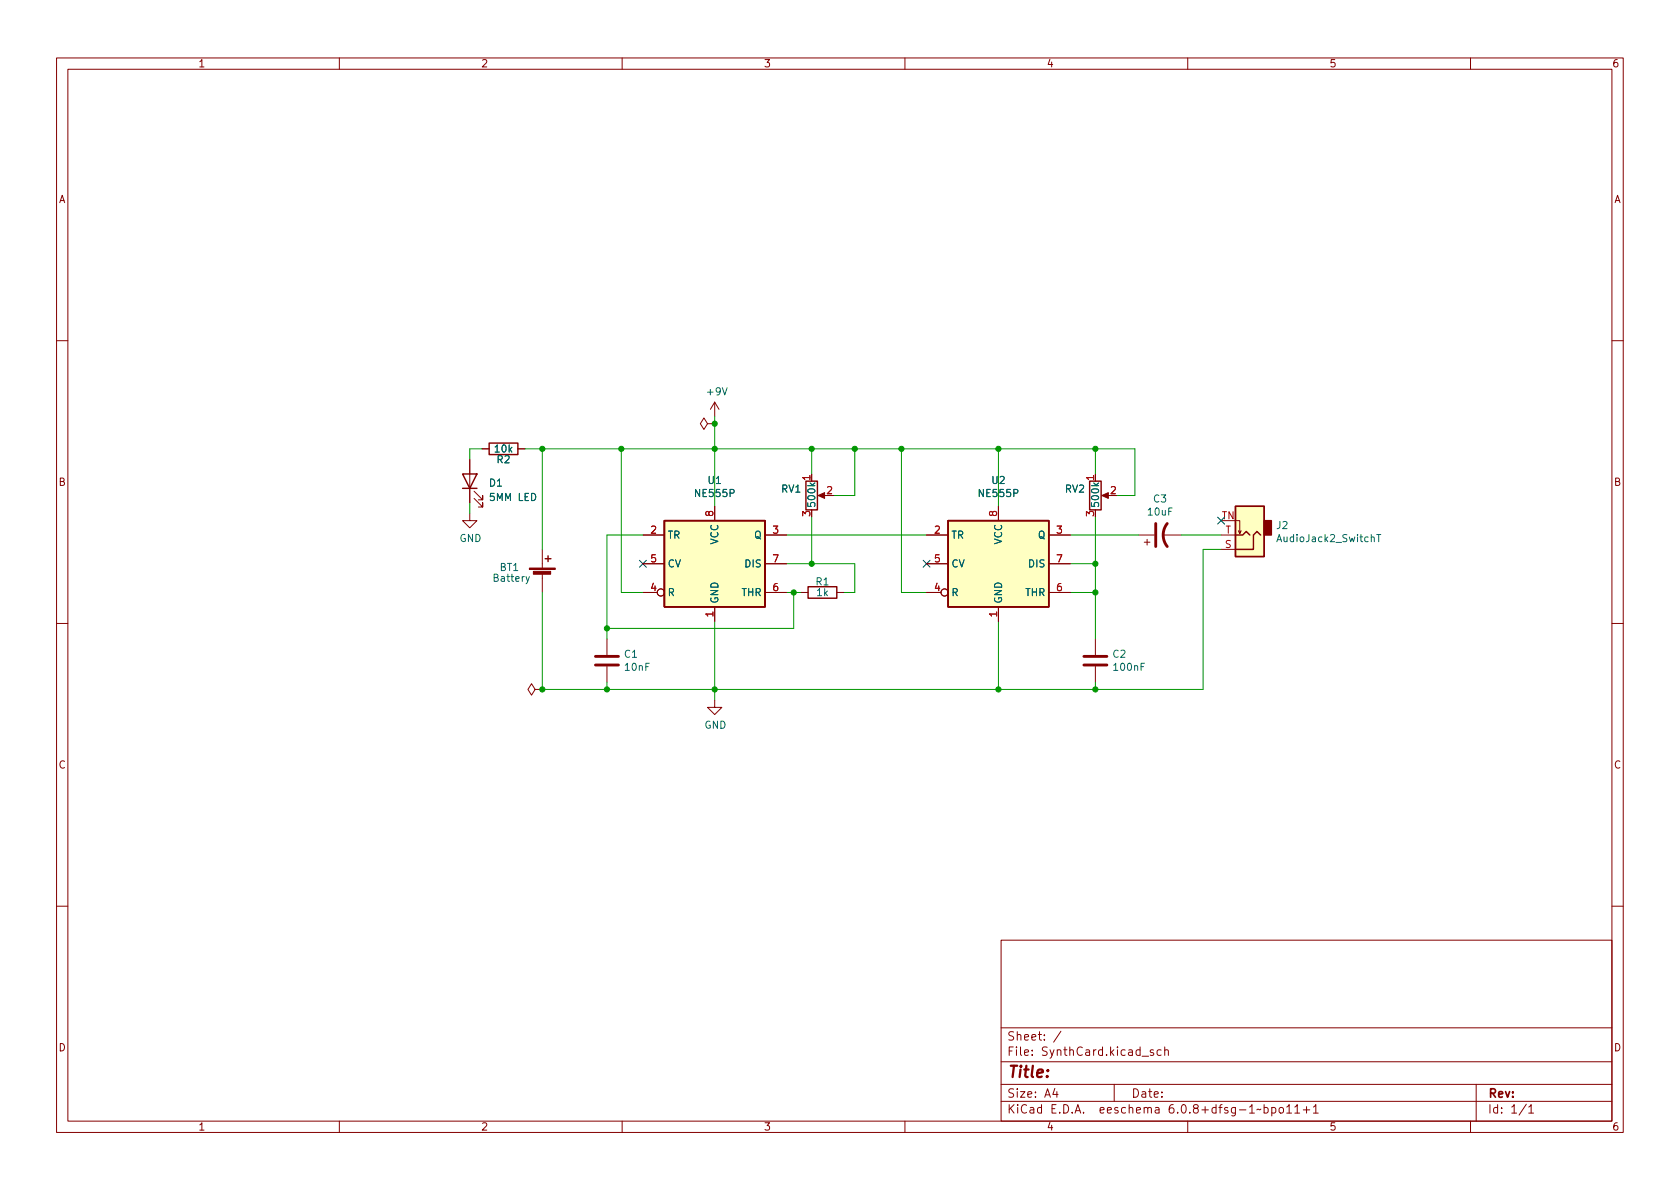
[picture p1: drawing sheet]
(kicad_sch (version 20211123) (generator eeschema)

 (paper "A4")

 (lib_symbols
  (symbol "BusinessCardOscillator-rescue:CP1-Device" (pin_numbers hide) (pin_names (offset 0.254) hide) (in_bom yes) (on_board yes)
   (property "Reference" "C" (id 0) (at 0.635 2.54 0) (effects (font (size 1.27 1.27)) (justify left)))
   (property "Value" "CP1-Device" (id 1) (at 0.635 -2.54 0) (effects (font (size 1.27 1.27)) (justify left)))
   (property "Footprint" "" (id 2) (at 0 0 0) (effects (font (size 1.27 1.27)) hide))
   (property "Datasheet" "" (id 3) (at 0 0 0) (effects (font (size 1.27 1.27)) hide))
   (symbol "CP1-Device_0_1"
    (polyline (pts (xy -2.032 0.762) (xy 2.032 0.762)) (stroke (width 0.508) (type default) (color 0 0 0 0)) (fill (type none)))
    (polyline (pts (xy -1.778 2.286) (xy -0.762 2.286)) (stroke (width 0) (type default) (color 0 0 0 0)) (fill (type none)))
    (polyline (pts (xy -1.27 1.778) (xy -1.27 2.794)) (stroke (width 0) (type default) (color 0 0 0 0)) (fill (type none)))
    (arc (start 2.032 -1.27) (mid 0 -0.5572) (end -2.032 -1.27) (stroke (width 0.508) (type default) (color 0 0 0 0)) (fill (type none))))
   (symbol "CP1-Device_1_1"
    (pin passive line (at 0 3.81 270) (length 2.794) (name "~" (effects (font (size 1.27 1.27)))) (number "1" (effects (font (size 1.27 1.27)))))
    (pin passive line (at 0 -3.81 90) (length 3.302) (name "~" (effects (font (size 1.27 1.27)))) (number "2" (effects (font (size 1.27 1.27)))))))
  (symbol "BusinessCardOscillator-rescue:R_POT-Device" (pin_names (offset 1.016) hide) (in_bom yes) (on_board yes)
   (property "Reference" "RV" (id 0) (at -4.445 0 90) (effects (font (size 1.27 1.27))))
   (property "Value" "R_POT-Device" (id 1) (at -2.54 0 90) (effects (font (size 1.27 1.27))))
   (property "Footprint" "" (id 2) (at 0 0 0) (effects (font (size 1.27 1.27)) hide))
   (property "Datasheet" "" (id 3) (at 0 0 0) (effects (font (size 1.27 1.27)) hide))
   (symbol "R_POT-Device_0_1"
    (polyline (pts (xy 2.54 0) (xy 1.524 0)) (stroke (width 0) (type default) (color 0 0 0 0)) (fill (type none)))
    (polyline (pts (xy 1.143 0) (xy 2.286 0.508) (xy 2.286 -0.508) (xy 1.143 0)) (stroke (width 0) (type default) (color 0 0 0 0)) (fill (type outline)))
    (rectangle (start 1.016 2.54) (end -1.016 -2.54) (stroke (width 0.254) (type default) (color 0 0 0 0)) (fill (type none))))
   (symbol "R_POT-Device_1_1"
    (pin passive line (at 0 3.81 270) (length 1.27) (name "1" (effects (font (size 1.27 1.27)))) (number "1" (effects (font (size 1.27 1.27)))))
    (pin passive line (at 3.81 0 180) (length 1.27) (name "2" (effects (font (size 1.27 1.27)))) (number "2" (effects (font (size 1.27 1.27)))))
    (pin passive line (at 0 -3.81 90) (length 1.27) (name "3" (effects (font (size 1.27 1.27)))) (number "3" (effects (font (size 1.27 1.27)))))))
  (symbol "Connector:AudioJack2_SwitchT" (in_bom yes) (on_board yes)
   (property "Reference" "J" (id 0) (at 0 8.89 0) (effects (font (size 1.27 1.27))))
   (property "Value" "AudioJack2_SwitchT" (id 1) (at 0 6.35 0) (effects (font (size 1.27 1.27))))
   (property "Footprint" "" (id 2) (at 0 0 0) (effects (font (size 1.27 1.27)) hide))
   (property "Datasheet" "~" (id 3) (at 0 0 0) (effects (font (size 1.27 1.27)) hide))
   (symbol "AudioJack2_SwitchT_0_1"
    (rectangle (start -2.54 0) (end -3.81 -2.54) (stroke (width 0.254) (type default) (color 0 0 0 0)) (fill (type outline)))
    (polyline (pts (xy 1.778 -0.254) (xy 2.032 -0.762)) (stroke (width 0) (type default) (color 0 0 0 0)) (fill (type none)))
    (polyline (pts (xy 0 0) (xy 0.635 -0.635) (xy 1.27 0) (xy 2.54 0)) (stroke (width 0.254) (type default) (color 0 0 0 0)) (fill (type none)))
    (polyline (pts (xy 2.54 -2.54) (xy 1.778 -2.54) (xy 1.778 -0.254) (xy 1.524 -0.762)) (stroke (width 0) (type default) (color 0 0 0 0)) (fill (type none)))
    (polyline (pts (xy 2.54 2.54) (xy -0.635 2.54) (xy -0.635 0) (xy -1.27 -0.635) (xy -1.905 0)) (stroke (width 0.254) (type default) (color 0 0 0 0)) (fill (type none)))
    (rectangle (start 2.54 3.81) (end -2.54 -5.08) (stroke (width 0.254) (type default) (color 0 0 0 0)) (fill (type background))))
   (symbol "AudioJack2_SwitchT_1_1"
    (pin passive line (at 5.08 2.54 180) (length 2.54) (name "~" (effects (font (size 1.27 1.27)))) (number "S" (effects (font (size 1.27 1.27)))))
    (pin passive line (at 5.08 0 180) (length 2.54) (name "~" (effects (font (size 1.27 1.27)))) (number "T" (effects (font (size 1.27 1.27)))))
    (pin passive line (at 5.08 -2.54 180) (length 2.54) (name "~" (effects (font (size 1.27 1.27)))) (number "TN" (effects (font (size 1.27 1.27)))))))
  (symbol "Device:Battery_Cell" (pin_numbers hide) (pin_names (offset 0) hide) (in_bom yes) (on_board yes)
   (property "Reference" "BT" (id 0) (at 2.54 2.54 0) (effects (font (size 1.27 1.27)) (justify left)))
   (property "Value" "Battery_Cell" (id 1) (at 2.54 0 0) (effects (font (size 1.27 1.27)) (justify left)))
   (property "Footprint" "" (id 2) (at 0 1.524 90) (effects (font (size 1.27 1.27)) hide))
   (property "Datasheet" "~" (id 3) (at 0 1.524 90) (effects (font (size 1.27 1.27)) hide))
   (symbol "Battery_Cell_0_1"
    (rectangle (start -2.286 1.778) (end 2.286 1.524) (stroke (width 0) (type default) (color 0 0 0 0)) (fill (type outline)))
    (rectangle (start -1.5748 1.1938) (end 1.4732 0.6858) (stroke (width 0) (type default) (color 0 0 0 0)) (fill (type outline)))
    (polyline (pts (xy 0 0.762) (xy 0 0)) (stroke (width 0) (type default) (color 0 0 0 0)) (fill (type none)))
    (polyline (pts (xy 0 1.778) (xy 0 2.54)) (stroke (width 0) (type default) (color 0 0 0 0)) (fill (type none)))
    (polyline (pts (xy 0.508 3.429) (xy 1.524 3.429)) (stroke (width 0.254) (type default) (color 0 0 0 0)) (fill (type none)))
    (polyline (pts (xy 1.016 3.937) (xy 1.016 2.921)) (stroke (width 0.254) (type default) (color 0 0 0 0)) (fill (type none))))
   (symbol "Battery_Cell_1_1"
    (pin passive line (at 0 5.08 270) (length 2.54) (name "+" (effects (font (size 1.27 1.27)))) (number "1" (effects (font (size 1.27 1.27)))))
    (pin passive line (at 0 -2.54 90) (length 2.54) (name "-" (effects (font (size 1.27 1.27)))) (number "2" (effects (font (size 1.27 1.27)))))))
  (symbol "Device:C" (pin_numbers hide) (pin_names (offset 0.254)) (in_bom yes) (on_board yes)
   (property "Reference" "C" (id 0) (at 0.635 2.54 0) (effects (font (size 1.27 1.27)) (justify left)))
   (property "Value" "C" (id 1) (at 0.635 -2.54 0) (effects (font (size 1.27 1.27)) (justify left)))
   (property "Footprint" "" (id 2) (at 0.9652 -3.81 0) (effects (font (size 1.27 1.27)) hide))
   (property "Datasheet" "~" (id 3) (at 0 0 0) (effects (font (size 1.27 1.27)) hide))
   (symbol "C_0_1"
    (polyline (pts (xy -2.032 -0.762) (xy 2.032 -0.762)) (stroke (width 0.508) (type default) (color 0 0 0 0)) (fill (type none)))
    (polyline (pts (xy -2.032 0.762) (xy 2.032 0.762)) (stroke (width 0.508) (type default) (color 0 0 0 0)) (fill (type none))))
   (symbol "C_1_1"
    (pin passive line (at 0 3.81 270) (length 2.794) (name "~" (effects (font (size 1.27 1.27)))) (number "1" (effects (font (size 1.27 1.27)))))
    (pin passive line (at 0 -3.81 90) (length 2.794) (name "~" (effects (font (size 1.27 1.27)))) (number "2" (effects (font (size 1.27 1.27)))))))
  (symbol "Device:LED" (pin_numbers hide) (pin_names (offset 1.016) hide) (in_bom yes) (on_board yes)
   (property "Reference" "D" (id 0) (at 0 2.54 0) (effects (font (size 1.27 1.27))))
   (property "Value" "LED" (id 1) (at 0 -2.54 0) (effects (font (size 1.27 1.27))))
   (property "Footprint" "" (id 2) (at 0 0 0) (effects (font (size 1.27 1.27)) hide))
   (property "Datasheet" "~" (id 3) (at 0 0 0) (effects (font (size 1.27 1.27)) hide))
   (symbol "LED_0_1"
    (polyline (pts (xy -1.27 -1.27) (xy -1.27 1.27)) (stroke (width 0.254) (type default) (color 0 0 0 0)) (fill (type none)))
    (polyline (pts (xy -1.27 0) (xy 1.27 0)) (stroke (width 0) (type default) (color 0 0 0 0)) (fill (type none)))
    (polyline (pts (xy 1.27 -1.27) (xy 1.27 1.27) (xy -1.27 0) (xy 1.27 -1.27)) (stroke (width 0.254) (type default) (color 0 0 0 0)) (fill (type none)))
    (polyline (pts (xy -3.048 -0.762) (xy -4.572 -2.286) (xy -3.81 -2.286) (xy -4.572 -2.286) (xy -4.572 -1.524)) (stroke (width 0) (type default) (color 0 0 0 0)) (fill (type none)))
    (polyline (pts (xy -1.778 -0.762) (xy -3.302 -2.286) (xy -2.54 -2.286) (xy -3.302 -2.286) (xy -3.302 -1.524)) (stroke (width 0) (type default) (color 0 0 0 0)) (fill (type none))))
   (symbol "LED_1_1"
    (pin passive line (at -3.81 0 0) (length 2.54) (name "K" (effects (font (size 1.27 1.27)))) (number "1" (effects (font (size 1.27 1.27)))))
    (pin passive line (at 3.81 0 180) (length 2.54) (name "A" (effects (font (size 1.27 1.27)))) (number "2" (effects (font (size 1.27 1.27)))))))
  (symbol "Device:R" (pin_numbers hide) (pin_names (offset 0)) (in_bom yes) (on_board yes)
   (property "Reference" "R" (id 0) (at 2.032 0 90) (effects (font (size 1.27 1.27))))
   (property "Value" "R" (id 1) (at 0 0 90) (effects (font (size 1.27 1.27))))
   (property "Footprint" "" (id 2) (at -1.778 0 90) (effects (font (size 1.27 1.27)) hide))
   (property "Datasheet" "~" (id 3) (at 0 0 0) (effects (font (size 1.27 1.27)) hide))
   (symbol "R_0_1"
    (rectangle (start -1.016 -2.54) (end 1.016 2.54) (stroke (width 0.254) (type default) (color 0 0 0 0)) (fill (type none))))
   (symbol "R_1_1"
    (pin passive line (at 0 3.81 270) (length 1.27) (name "~" (effects (font (size 1.27 1.27)))) (number "1" (effects (font (size 1.27 1.27)))))
    (pin passive line (at 0 -3.81 90) (length 1.27) (name "~" (effects (font (size 1.27 1.27)))) (number "2" (effects (font (size 1.27 1.27)))))))
  (symbol "Timer:NE555P" (in_bom yes) (on_board yes)
   (property "Reference" "U" (id 0) (at -10.16 8.89 0) (effects (font (size 1.27 1.27)) (justify left)))
   (property "Value" "NE555P" (id 1) (at 2.54 8.89 0) (effects (font (size 1.27 1.27)) (justify left)))
   (property "Footprint" "Package_DIP:DIP-8_W7.62mm" (id 2) (at 16.51 -10.16 0) (effects (font (size 1.27 1.27)) hide))
   (property "Datasheet" "http://www.ti.com/lit/ds/symlink/ne555.pdf" (id 3) (at 21.59 -10.16 0) (effects (font (size 1.27 1.27)) hide))
   (symbol "NE555P_0_0"
    (pin power_in line (at 0 -10.16 90) (length 2.54) (name "GND" (effects (font (size 1.27 1.27)))) (number "1" (effects (font (size 1.27 1.27)))))
    (pin power_in line (at 0 10.16 270) (length 2.54) (name "VCC" (effects (font (size 1.27 1.27)))) (number "8" (effects (font (size 1.27 1.27))))))
   (symbol "NE555P_0_1"
    (rectangle (start -8.89 -7.62) (end 8.89 7.62) (stroke (width 0.254) (type default) (color 0 0 0 0)) (fill (type background)))
    (rectangle (start -8.89 -7.62) (end 8.89 7.62) (stroke (width 0.254) (type default) (color 0 0 0 0)) (fill (type background))))
   (symbol "NE555P_1_1"
    (pin input line (at -12.7 5.08 0) (length 3.81) (name "TR" (effects (font (size 1.27 1.27)))) (number "2" (effects (font (size 1.27 1.27)))))
    (pin output line (at 12.7 5.08 180) (length 3.81) (name "Q" (effects (font (size 1.27 1.27)))) (number "3" (effects (font (size 1.27 1.27)))))
    (pin input inverted (at -12.7 -5.08 0) (length 3.81) (name "R" (effects (font (size 1.27 1.27)))) (number "4" (effects (font (size 1.27 1.27)))))
    (pin input line (at -12.7 0 0) (length 3.81) (name "CV" (effects (font (size 1.27 1.27)))) (number "5" (effects (font (size 1.27 1.27)))))
    (pin input line (at 12.7 -5.08 180) (length 3.81) (name "THR" (effects (font (size 1.27 1.27)))) (number "6" (effects (font (size 1.27 1.27)))))
    (pin input line (at 12.7 0 180) (length 3.81) (name "DIS" (effects (font (size 1.27 1.27)))) (number "7" (effects (font (size 1.27 1.27)))))))
  (symbol "power:+9V" (power) (pin_names (offset 0)) (in_bom yes) (on_board yes)
   (property "Reference" "#PWR" (id 0) (at 0 -3.81 0) (effects (font (size 1.27 1.27)) hide))
   (property "Value" "+9V" (id 1) (at 0 3.556 0) (effects (font (size 1.27 1.27))))
   (property "Footprint" "" (id 2) (at 0 0 0) (effects (font (size 1.27 1.27)) hide))
   (property "Datasheet" "" (id 3) (at 0 0 0) (effects (font (size 1.27 1.27)) hide))
   (symbol "+9V_0_1"
    (polyline (pts (xy -0.762 1.27) (xy 0 2.54)) (stroke (width 0) (type default) (color 0 0 0 0)) (fill (type none)))
    (polyline (pts (xy 0 0) (xy 0 2.54)) (stroke (width 0) (type default) (color 0 0 0 0)) (fill (type none)))
    (polyline (pts (xy 0 2.54) (xy 0.762 1.27)) (stroke (width 0) (type default) (color 0 0 0 0)) (fill (type none))))
   (symbol "+9V_1_1"
    (pin power_in line (at 0 0 90) (length 0) hide (name "+9V" (effects (font (size 1.27 1.27)))) (number "1" (effects (font (size 1.27 1.27)))))))
  (symbol "power:GND" (power) (pin_names (offset 0)) (in_bom yes) (on_board yes)
   (property "Reference" "#PWR" (id 0) (at 0 -6.35 0) (effects (font (size 1.27 1.27)) hide))
   (property "Value" "GND" (id 1) (at 0 -3.81 0) (effects (font (size 1.27 1.27))))
   (property "Footprint" "" (id 2) (at 0 0 0) (effects (font (size 1.27 1.27)) hide))
   (property "Datasheet" "" (id 3) (at 0 0 0) (effects (font (size 1.27 1.27)) hide))
   (symbol "GND_0_1"
    (polyline (pts (xy 0 0) (xy 0 -1.27) (xy 1.27 -1.27) (xy 0 -2.54) (xy -1.27 -1.27) (xy 0 -1.27)) (stroke (width 0) (type default) (color 0 0 0 0)) (fill (type none))))
   (symbol "GND_1_1"
    (pin power_in line (at 0 0 270) (length 0) hide (name "GND" (effects (font (size 1.27 1.27)))) (number "1" (effects (font (size 1.27 1.27)))))))
  (symbol "power:PWR_FLAG" (power) (pin_numbers hide) (pin_names (offset 0) hide) (in_bom yes) (on_board yes)
   (property "Reference" "#FLG" (id 0) (at 0 1.905 0) (effects (font (size 1.27 1.27)) hide))
   (property "Value" "PWR_FLAG" (id 1) (at 0 3.81 0) (effects (font (size 1.27 1.27))))
   (property "Footprint" "" (id 2) (at 0 0 0) (effects (font (size 1.27 1.27)) hide))
   (property "Datasheet" "~" (id 3) (at 0 0 0) (effects (font (size 1.27 1.27)) hide))
   (symbol "PWR_FLAG_0_0"
    (pin power_out line (at 0 0 90) (length 0) (name "pwr" (effects (font (size 1.27 1.27)))) (number "1" (effects (font (size 1.27 1.27))))))
   (symbol "PWR_FLAG_0_1"
    (polyline (pts (xy 0 0) (xy 0 1.27) (xy -1.016 1.905) (xy 0 2.54) (xy 1.016 1.905) (xy 0 1.27)) (stroke (width 0) (type default) (color 0 0 0 0)) (fill (type none))))))

 (junction (at 109.855 79.121) (diameter 0) (color 0 0 0 0))
 (junction (at 151.13 79.121) (diameter 0) (color 0 0 0 0))
 (junction (at 143.51 99.441) (diameter 0) (color 0 0 0 0))
 (junction (at 193.675 99.441) (diameter 0) (color 0 0 0 0))
 (junction (at 126.365 79.121) (diameter 0) (color 0 0 0 0))
 (junction (at 193.675 104.521) (diameter 0) (color 0 0 0 0))
 (junction (at 107.315 110.871) (diameter 0) (color 0 0 0 0))
 (junction (at 193.675 79.121) (diameter 0) (color 0 0 0 0))
 (junction (at 176.53 121.666) (diameter 0) (color 0 0 0 0))
 (junction (at 176.53 79.121) (diameter 0) (color 0 0 0 0))
 (junction (at 107.315 121.666) (diameter 0) (color 0 0 0 0))
 (junction (at 140.335 104.521) (diameter 0) (color 0 0 0 0))
 (junction (at 95.885 121.666) (diameter 0) (color 0 0 0 0))
 (junction (at 193.675 121.666) (diameter 0) (color 0 0 0 0))
 (junction (at 126.365 121.666) (diameter 0) (color 0 0 0 0))
 (junction (at 95.885 79.121) (diameter 0) (color 0 0 0 0))
 (junction (at 159.385 79.121) (diameter 0) (color 0 0 0 0))
 (junction (at 143.51 79.121) (diameter 0) (color 0 0 0 0))
 (junction (at 126.365 74.676) (diameter 0) (color 0 0 0 0))

 (no_connect (at 163.83 99.441))
 (no_connect (at 113.665 99.441))
 (no_connect (at 215.9 91.821))

 (wire (pts (xy 212.725 96.901) (xy 215.9 96.901)) (stroke (width 0) (type default) (color 0 0 0 0)))
 (wire (pts (xy 126.365 121.666) (xy 126.365 123.571)) (stroke (width 0) (type default) (color 0 0 0 0)))
 (wire (pts (xy 212.725 121.666) (xy 212.725 96.901)) (stroke (width 0) (type default) (color 0 0 0 0)))
 (wire (pts (xy 141.605 104.521) (xy 140.335 104.521)) (stroke (width 0) (type default) (color 0 0 0 0)))
 (wire (pts (xy 193.675 121.666) (xy 212.725 121.666)) (stroke (width 0) (type default) (color 0 0 0 0)))
 (wire (pts (xy 113.665 104.521) (xy 109.855 104.521)) (stroke (width 0) (type default) (color 0 0 0 0)))
 (wire (pts (xy 176.53 79.121) (xy 193.675 79.121)) (stroke (width 0) (type default) (color 0 0 0 0)))
 (wire (pts (xy 113.665 94.361) (xy 107.315 94.361)) (stroke (width 0) (type default) (color 0 0 0 0)))
 (wire (pts (xy 215.9 94.361) (xy 208.915 94.361)) (stroke (width 0) (type default) (color 0 0 0 0)))
 (wire (pts (xy 109.855 79.121) (xy 95.885 79.121)) (stroke (width 0) (type default) (color 0 0 0 0)))
 (wire (pts (xy 126.365 73.406) (xy 126.365 74.676)) (stroke (width 0) (type default) (color 0 0 0 0)))
 (wire (pts (xy 107.315 94.361) (xy 107.315 110.871)) (stroke (width 0) (type default) (color 0 0 0 0)))
 (wire (pts (xy 126.365 109.601) (xy 126.365 121.666)) (stroke (width 0) (type default) (color 0 0 0 0)))
 (wire (pts (xy 159.385 104.521) (xy 159.385 79.121)) (stroke (width 0) (type default) (color 0 0 0 0)))
 (wire (pts (xy 176.53 79.121) (xy 176.53 89.281)) (stroke (width 0) (type default) (color 0 0 0 0)))
 (wire (pts (xy 151.13 104.521) (xy 151.13 99.441)) (stroke (width 0) (type default) (color 0 0 0 0)))
 (wire (pts (xy 143.51 99.441) (xy 139.065 99.441)) (stroke (width 0) (type default) (color 0 0 0 0)))
 (wire (pts (xy 193.675 99.441) (xy 193.675 104.521)) (stroke (width 0) (type default) (color 0 0 0 0)))
 (wire (pts (xy 200.66 79.121) (xy 200.66 87.376)) (stroke (width 0) (type default) (color 0 0 0 0)))
 (wire (pts (xy 143.51 79.121) (xy 126.365 79.121)) (stroke (width 0) (type default) (color 0 0 0 0)))
 (wire (pts (xy 193.675 79.121) (xy 200.66 79.121)) (stroke (width 0) (type default) (color 0 0 0 0)))
 (wire (pts (xy 126.365 121.666) (xy 176.53 121.666)) (stroke (width 0) (type default) (color 0 0 0 0)))
 (wire (pts (xy 189.23 99.441) (xy 193.675 99.441)) (stroke (width 0) (type default) (color 0 0 0 0)))
 (wire (pts (xy 143.51 91.186) (xy 143.51 99.441)) (stroke (width 0) (type default) (color 0 0 0 0)))
 (wire (pts (xy 201.295 94.361) (xy 189.23 94.361)) (stroke (width 0) (type default) (color 0 0 0 0)))
 (wire (pts (xy 193.675 91.186) (xy 193.675 99.441)) (stroke (width 0) (type default) (color 0 0 0 0)))
 (wire (pts (xy 151.13 99.441) (xy 143.51 99.441)) (stroke (width 0) (type default) (color 0 0 0 0)))
 (wire (pts (xy 176.53 121.666) (xy 176.53 109.601)) (stroke (width 0) (type default) (color 0 0 0 0)))
 (wire (pts (xy 95.885 121.666) (xy 107.315 121.666)) (stroke (width 0) (type default) (color 0 0 0 0)))
 (wire (pts (xy 143.51 79.121) (xy 151.13 79.121)) (stroke (width 0) (type default) (color 0 0 0 0)))
 (wire (pts (xy 140.335 104.521) (xy 140.335 110.871)) (stroke (width 0) (type default) (color 0 0 0 0)))
 (wire (pts (xy 95.885 79.121) (xy 95.885 96.901)) (stroke (width 0) (type default) (color 0 0 0 0)))
 (wire (pts (xy 126.365 74.676) (xy 126.365 79.121)) (stroke (width 0) (type default) (color 0 0 0 0)))
 (wire (pts (xy 126.365 79.121) (xy 126.365 89.281)) (stroke (width 0) (type default) (color 0 0 0 0)))
 (wire (pts (xy 109.855 79.121) (xy 126.365 79.121)) (stroke (width 0) (type default) (color 0 0 0 0)))
 (wire (pts (xy 83.058 79.121) (xy 83.058 81.026)) (stroke (width 0) (type default) (color 0 0 0 0)))
 (wire (pts (xy 149.225 104.521) (xy 151.13 104.521)) (stroke (width 0) (type default) (color 0 0 0 0)))
 (wire (pts (xy 151.13 79.121) (xy 151.13 87.376)) (stroke (width 0) (type default) (color 0 0 0 0)))
 (wire (pts (xy 151.13 79.121) (xy 159.385 79.121)) (stroke (width 0) (type default) (color 0 0 0 0)))
 (wire (pts (xy 95.885 104.521) (xy 95.885 121.666)) (stroke (width 0) (type default) (color 0 0 0 0)))
 (wire (pts (xy 193.675 121.666) (xy 176.53 121.666)) (stroke (width 0) (type default) (color 0 0 0 0)))
 (wire (pts (xy 107.315 120.396) (xy 107.315 121.666)) (stroke (width 0) (type default) (color 0 0 0 0)))
 (wire (pts (xy 140.335 104.521) (xy 139.065 104.521)) (stroke (width 0) (type default) (color 0 0 0 0)))
 (wire (pts (xy 85.217 79.121) (xy 83.058 79.121)) (stroke (width 0) (type default) (color 0 0 0 0)))
 (wire (pts (xy 151.13 87.376) (xy 147.32 87.376)) (stroke (width 0) (type default) (color 0 0 0 0)))
 (wire (pts (xy 189.23 104.521) (xy 193.675 104.521)) (stroke (width 0) (type default) (color 0 0 0 0)))
 (wire (pts (xy 107.315 121.666) (xy 126.365 121.666)) (stroke (width 0) (type default) (color 0 0 0 0)))
 (wire (pts (xy 200.66 87.376) (xy 197.485 87.376)) (stroke (width 0) (type default) (color 0 0 0 0)))
 (wire (pts (xy 83.058 88.646) (xy 83.058 90.551)) (stroke (width 0) (type default) (color 0 0 0 0)))
 (wire (pts (xy 107.315 110.871) (xy 107.315 112.776)) (stroke (width 0) (type default) (color 0 0 0 0)))
 (wire (pts (xy 139.065 94.361) (xy 163.83 94.361)) (stroke (width 0) (type default) (color 0 0 0 0)))
 (wire (pts (xy 143.51 83.566) (xy 143.51 79.121)) (stroke (width 0) (type default) (color 0 0 0 0)))
 (wire (pts (xy 193.675 104.521) (xy 193.675 112.776)) (stroke (width 0) (type default) (color 0 0 0 0)))
 (wire (pts (xy 109.855 104.521) (xy 109.855 79.121)) (stroke (width 0) (type default) (color 0 0 0 0)))
 (wire (pts (xy 193.675 79.121) (xy 193.675 83.566)) (stroke (width 0) (type default) (color 0 0 0 0)))
 (wire (pts (xy 193.675 120.396) (xy 193.675 121.666)) (stroke (width 0) (type default) (color 0 0 0 0)))
 (wire (pts (xy 163.83 104.521) (xy 159.385 104.521)) (stroke (width 0) (type default) (color 0 0 0 0)))
 (wire (pts (xy 92.837 79.121) (xy 95.885 79.121)) (stroke (width 0) (type default) (color 0 0 0 0)))
 (wire (pts (xy 140.335 110.871) (xy 107.315 110.871)) (stroke (width 0) (type default) (color 0 0 0 0)))
 (wire (pts (xy 159.385 79.121) (xy 176.53 79.121)) (stroke (width 0) (type default) (color 0 0 0 0)))

 (symbol (lib_id "Device:R") (at 145.415 104.521 270) (unit 1) (in_bom yes) (on_board yes)
  (property "Reference" "R1" (id 0) (at 145.415 102.616 90))
  (property "Value" "1k" (id 1) (at 145.415 104.521 90))
  (property "Footprint" "benjiaomodular:Resistor_L6.3mm_D2.5mm_P7.62mm_Horizontal" (id 2) (at 145.415 102.743 90) (effects (font (size 1.27 1.27)) hide))
  (property "Datasheet" "~" (id 3) (at 145.415 104.521 0) (effects (font (size 1.27 1.27)) hide))
  (property "Manufacturers Name" " KOA Speer" (id 4) (at 145.415 104.521 0) (effects (font (size 1.27 1.27)) hide))
  (property "Manufacturers Part Number" "MF1/4DCT26A1001F" (id 5) (at 145.415 104.521 0) (effects (font (size 1.27 1.27)) hide))
  (property "Type" "Through-hole" (id 6) (at 145.415 104.521 0) (effects (font (size 1.27 1.27)) hide)) (pin "1") (pin "2"))

 (symbol (lib_id "power:GND") (at 126.365 123.571 0) (unit 1) (in_bom yes) (on_board yes)
  (property "Reference" "#PWR02" (id 0) (at 126.365 129.921 0) (effects (font (size 1.27 1.27)) hide))
  (property "Value" "GND" (id 1) (at 126.492 127.9652 0))
  (property "Footprint" "" (id 2) (at 126.365 123.571 0) (effects (font (size 1.27 1.27)) hide))
  (property "Datasheet" "" (id 3) (at 126.365 123.571 0) (effects (font (size 1.27 1.27)) hide)) (pin "1"))

 (symbol (lib_id "Device:C") (at 107.315 116.586 0) (unit 1) (in_bom yes) (on_board yes)
  (property "Reference" "C1" (id 0) (at 110.236 115.4176 0) (effects (font (size 1.27 1.27)) (justify left)))
  (property "Value" "10nF" (id 1) (at 110.236 117.729 0) (effects (font (size 1.27 1.27)) (justify left)))
  (property "Footprint" "benjiaomodular:Capacitor_Rect_L7.2mm_W2.5mm_P5.00mm" (id 2) (at 108.2802 120.396 0) (effects (font (size 1.27 1.27)) hide))
  (property "Datasheet" "~" (id 3) (at 107.315 116.586 0) (effects (font (size 1.27 1.27)) hide))
  (property "Manufacturers Name" "KEMET" (id 4) (at 107.315 116.586 0) (effects (font (size 1.27 1.27)) hide))
  (property "Manufacturers Part Number" "MMK5103K50J01L4BULK" (id 5) (at 107.315 116.586 0) (effects (font (size 1.27 1.27)) hide))
  (property "Part Description" "Film Capacitors 50volts 0.01uF 10% LS 5mm" (id 6) (at 107.315 116.586 0) (effects (font (size 1.27 1.27)) hide))
  (property "Type" "Through-hole" (id 7) (at 107.315 116.586 0) (effects (font (size 1.27 1.27)) hide)) (pin "1") (pin "2"))

 (symbol (lib_id "power:+9V") (at 126.365 73.406 0) (unit 1) (in_bom yes) (on_board yes)
  (property "Reference" "#PWR01" (id 0) (at 126.365 77.216 0) (effects (font (size 1.27 1.27)) hide))
  (property "Value" "+9V" (id 1) (at 126.746 69.0118 0))
  (property "Footprint" "" (id 2) (at 126.365 73.406 0) (effects (font (size 1.27 1.27)) hide))
  (property "Datasheet" "" (id 3) (at 126.365 73.406 0) (effects (font (size 1.27 1.27)) hide)) (pin "1"))

 (symbol (lib_id "BusinessCardOscillator-rescue:R_POT-Device") (at 143.51 87.376 0) (unit 1) (in_bom yes) (on_board yes)
  (property "Reference" "RV1" (id 0) (at 141.7574 86.2076 0) (effects (font (size 1.27 1.27)) (justify right)))
  (property "Value" "500k" (id 1) (at 143.51 84.836 90) (effects (font (size 1.27 1.27)) (justify right)))
  (property "Footprint" "benjiaomodular:Potentiometer_RV09" (id 2) (at 143.51 87.376 0) (effects (font (size 1.27 1.27)) hide))
  (property "Datasheet" "~" (id 3) (at 143.51 87.376 0) (effects (font (size 1.27 1.27)) hide))
  (property "Manufacturers Name" "Alpha (Taiwan) " (id 4) (at 143.51 87.376 0) (effects (font (size 1.27 1.27)) hide))
  (property "Manufacturers Part Number" "RV09AF-40-20K-B500K" (id 5) (at 143.51 87.376 0) (effects (font (size 1.27 1.27)) hide))
  (property "Type" "Through-hole" (id 6) (at 143.51 87.376 0) (effects (font (size 1.27 1.27)) hide)) (pin "1") (pin "2") (pin "3"))

 (symbol (lib_id "Device:C") (at 193.675 116.586 0) (unit 1) (in_bom yes) (on_board yes)
  (property "Reference" "C2" (id 0) (at 196.596 115.4176 0) (effects (font (size 1.27 1.27)) (justify left)))
  (property "Value" "100nF" (id 1) (at 196.596 117.729 0) (effects (font (size 1.27 1.27)) (justify left)))
  (property "Footprint" "benjiaomodular:Capacitor_Rect_L7.2mm_W2.5mm_P5.00mm" (id 2) (at 194.6402 120.396 0) (effects (font (size 1.27 1.27)) hide))
  (property "Datasheet" "~" (id 3) (at 193.675 116.586 0) (effects (font (size 1.27 1.27)) hide))
  (property "Manufacturers Name" "KEMET" (id 4) (at 193.675 116.586 0) (effects (font (size 1.27 1.27)) hide))
  (property "Manufacturers Part Number" "MMK5104K50J01L4BULK" (id 5) (at 193.675 116.586 0) (effects (font (size 1.27 1.27)) hide))
  (property "Part Description" "Film Capacitors 50volts 0.1uF 10% LS 5mm" (id 6) (at 193.675 116.586 0) (effects (font (size 1.27 1.27)) hide))
  (property "Type" "Through-hole" (id 7) (at 193.675 116.586 0) (effects (font (size 1.27 1.27)) hide)) (pin "1") (pin "2"))

 (symbol (lib_id "BusinessCardOscillator-rescue:R_POT-Device") (at 193.675 87.376 0) (unit 1) (in_bom yes) (on_board yes)
  (property "Reference" "RV2" (id 0) (at 191.9224 86.2076 0) (effects (font (size 1.27 1.27)) (justify right)))
  (property "Value" "500k" (id 1) (at 193.675 84.836 90) (effects (font (size 1.27 1.27)) (justify right)))
  (property "Footprint" "benjiaomodular:Potentiometer_RV09" (id 2) (at 193.675 87.376 0) (effects (font (size 1.27 1.27)) hide))
  (property "Datasheet" "~" (id 3) (at 193.675 87.376 0) (effects (font (size 1.27 1.27)) hide))
  (property "Manufacturers Name" "Alpha (Taiwan) " (id 4) (at 193.675 87.376 0) (effects (font (size 1.27 1.27)) hide))
  (property "Manufacturers Part Number" "RV09AF-40-20K-B500K" (id 5) (at 193.675 87.376 0) (effects (font (size 1.27 1.27)) hide))
  (property "Type" "Through-hole" (id 6) (at 193.675 87.376 0) (effects (font (size 1.27 1.27)) hide)) (pin "1") (pin "2") (pin "3"))

 (symbol (lib_id "BusinessCardOscillator-rescue:CP1-Device") (at 205.105 94.361 90) (unit 1) (in_bom yes) (on_board yes)
  (property "Reference" "C3" (id 0) (at 205.105 87.9602 90))
  (property "Value" "10uF" (id 1) (at 205.105 90.2716 90))
  (property "Footprint" "benjiaomodular:Capacitor_Radial_D5.0mm_P2.5mm" (id 2) (at 205.105 94.361 0) (effects (font (size 1.27 1.27)) hide))
  (property "Datasheet" "~" (id 3) (at 205.105 94.361 0) (effects (font (size 1.27 1.27)) hide))
  (property "Manufacturers Name" "Nichicon" (id 4) (at 205.105 94.361 0) (effects (font (size 1.27 1.27)) hide))
  (property "Manufacturers Part Number" "UVR1E100MDD1TD" (id 5) (at 205.105 94.361 0) (effects (font (size 1.27 1.27)) hide))
  (property "Part Description" "Aluminum Electrolytic Capacitors - Radial Leaded 25volts 10uF" (id 6) (at 205.105 94.361 0) (effects (font (size 1.27 1.27)) hide))
  (property "Type" "Through-hole" (id 7) (at 205.105 94.361 0) (effects (font (size 1.27 1.27)) hide)) (pin "1") (pin "2"))

 (symbol (lib_id "Connector:AudioJack2_SwitchT") (at 220.98 94.361 180) (unit 1) (in_bom yes) (on_board yes)
  (property "Reference" "J2" (id 0) (at 225.552 92.6592 0) (effects (font (size 1.27 1.27)) (justify right)))
  (property "Value" "AudioJack2_SwitchT" (id 1) (at 225.552 94.9706 0) (effects (font (size 1.27 1.27)) (justify right)))
  (property "Footprint" "benjiaomodular:AudioJack_3.5mm" (id 2) (at 220.98 94.361 0) (effects (font (size 1.27 1.27)) hide))
  (property "Datasheet" "~" (id 3) (at 220.98 94.361 0) (effects (font (size 1.27 1.27)) hide))
  (property "Manufacturers Name" "Tayda Electronics" (id 4) (at 220.98 94.361 0) (effects (font (size 1.27 1.27)) hide))
  (property "Manufacturers Part Number" "PJ-3001F" (id 5) (at 220.98 94.361 0) (effects (font (size 1.27 1.27)) hide))
  (property "Type" "Through-hole" (id 6) (at 220.98 94.361 0) (effects (font (size 1.27 1.27)) hide)) (pin "S") (pin "T") (pin "TN"))

 (symbol (lib_id "power:PWR_FLAG") (at 126.365 74.676 90) (unit 1) (in_bom yes) (on_board yes)
  (property "Reference" "#FLG0101" (id 0) (at 124.46 74.676 0) (effects (font (size 1.27 1.27)) hide))
  (property "Value" "PWR_FLAG" (id 1) (at 123.1392 74.676 90) (effects (font (size 1.27 1.27)) (justify left) hide))
  (property "Footprint" "" (id 2) (at 126.365 74.676 0) (effects (font (size 1.27 1.27)) hide))
  (property "Datasheet" "~" (id 3) (at 126.365 74.676 0) (effects (font (size 1.27 1.27)) hide)) (pin "1"))

 (symbol (lib_id "power:PWR_FLAG") (at 95.885 121.666 90) (unit 1) (in_bom yes) (on_board yes)
  (property "Reference" "#FLG0102" (id 0) (at 93.98 121.666 0) (effects (font (size 1.27 1.27)) hide))
  (property "Value" "PWR_FLAG" (id 1) (at 92.6592 121.666 90) (effects (font (size 1.27 1.27)) (justify left) hide))
  (property "Footprint" "" (id 2) (at 95.885 121.666 0) (effects (font (size 1.27 1.27)) hide))
  (property "Datasheet" "~" (id 3) (at 95.885 121.666 0) (effects (font (size 1.27 1.27)) hide)) (pin "1"))

 (symbol (lib_id "Timer:NE555P") (at 126.365 99.441 0) (unit 1) (in_bom yes) (on_board yes)
  (property "Reference" "U1" (id 0) (at 126.365 84.6836 0))
  (property "Value" "NE555P" (id 1) (at 126.365 86.995 0))
  (property "Footprint" "Package_DIP:DIP-8_W7.62mm" (id 2) (at 142.875 109.601 0) (effects (font (size 1.27 1.27)) hide))
  (property "Datasheet" "http://www.ti.com/lit/ds/symlink/ne555.pdf" (id 3) (at 147.955 109.601 0) (effects (font (size 1.27 1.27)) hide))
  (property "Manufacturers Name" "Texas Instruments" (id 4) (at 126.365 99.441 0) (effects (font (size 1.27 1.27)) hide))
  (property "Manufacturers Part Number" "NE555P" (id 5) (at 126.365 99.441 0) (effects (font (size 1.27 1.27)) hide))
  (property "Package" "PDIP-8" (id 6) (at 126.365 99.441 0) (effects (font (size 1.27 1.27)) hide))
  (property "Part Description" "Timers & Support Products " (id 7) (at 126.365 99.441 0) (effects (font (size 1.27 1.27)) hide))
  (property "Type" "Through-hole" (id 8) (at 126.365 99.441 0) (effects (font (size 1.27 1.27)) hide)) (pin "1") (pin "8") (pin "2") (pin "3") (pin "4") (pin "5") (pin "6") (pin "7"))

 (symbol (lib_id "Timer:NE555P") (at 176.53 99.441 0) (unit 1) (in_bom yes) (on_board yes)
  (property "Reference" "U2" (id 0) (at 176.53 84.6836 0))
  (property "Value" "NE555P" (id 1) (at 176.53 86.995 0))
  (property "Footprint" "Package_DIP:DIP-8_W7.62mm" (id 2) (at 193.04 109.601 0) (effects (font (size 1.27 1.27)) hide))
  (property "Datasheet" "http://www.ti.com/lit/ds/symlink/ne555.pdf" (id 3) (at 198.12 109.601 0) (effects (font (size 1.27 1.27)) hide))
  (property "Manufacturers Name" "Texas Instruments" (id 4) (at 176.53 99.441 0) (effects (font (size 1.27 1.27)) hide))
  (property "Manufacturers Part Number" "NE555P" (id 5) (at 176.53 99.441 0) (effects (font (size 1.27 1.27)) hide))
  (property "Package" "PDIP-8" (id 6) (at 176.53 99.441 0) (effects (font (size 1.27 1.27)) hide))
  (property "Part Description" "Timers & Support Products " (id 7) (at 176.53 99.441 0) (effects (font (size 1.27 1.27)) hide))
  (property "Type" "Through-hole" (id 8) (at 176.53 99.441 0) (effects (font (size 1.27 1.27)) hide)) (pin "1") (pin "8") (pin "2") (pin "3") (pin "4") (pin "5") (pin "6") (pin "7"))

 (symbol (lib_id "Device:Battery_Cell") (at 95.885 101.981 0) (unit 1) (in_bom yes) (on_board yes)
  (property "Reference" "BT1" (id 0) (at 88.265 100.076 0) (effects (font (size 1.27 1.27)) (justify left)))
  (property "Value" "Battery" (id 1) (at 86.995 101.981 0) (effects (font (size 1.27 1.27)) (justify left)))
  (property "Footprint" "Connector_PinHeader_2.54mm:PinHeader_1x02_P2.54mm_Vertical" (id 2) (at 95.885 100.457 90) (effects (font (size 1.27 1.27)) hide))
  (property "Datasheet" "~" (id 3) (at 95.885 100.457 90) (effects (font (size 1.27 1.27)) hide))
  (property "Type" "Through-hole" (id 4) (at 95.885 101.981 0) (effects (font (size 1.27 1.27)) hide)) (pin "1") (pin "2"))

 (symbol (lib_id "Device:R") (at 89.027 79.121 90) (unit 1) (in_bom yes) (on_board yes)
  (property "Reference" "R2" (id 0) (at 89.027 81.026 90))
  (property "Value" "10k" (id 1) (at 89.027 79.121 90))
  (property "Footprint" "benjiaomodular:Resistor_L6.3mm_D2.5mm_P7.62mm_Horizontal" (id 2) (at 89.027 80.899 90) (effects (font (size 1.27 1.27)) hide))
  (property "Datasheet" "~" (id 3) (at 89.027 79.121 0) (effects (font (size 1.27 1.27)) hide))
  (property "Manufacturers Name" " KOA Speer" (id 4) (at 89.027 79.121 0) (effects (font (size 1.27 1.27)) hide))
  (property "Manufacturers Part Number" "MF1/4DC1002F" (id 5) (at 89.027 79.121 0) (effects (font (size 1.27 1.27)) hide))
  (property "Type" "Through-hole" (id 6) (at 89.027 79.121 0) (effects (font (size 1.27 1.27)) hide)) (pin "1") (pin "2"))

 (symbol (lib_id "power:GND") (at 83.058 90.551 0) (unit 1) (in_bom yes) (on_board yes)
  (property "Reference" "#PWR03" (id 0) (at 83.058 96.901 0) (effects (font (size 1.27 1.27)) hide))
  (property "Value" "GND" (id 1) (at 83.185 94.9452 0))
  (property "Footprint" "" (id 2) (at 83.058 90.551 0) (effects (font (size 1.27 1.27)) hide))
  (property "Datasheet" "" (id 3) (at 83.058 90.551 0) (effects (font (size 1.27 1.27)) hide)) (pin "1"))

 (symbol (lib_id "Device:LED") (at 83.058 84.836 90) (unit 1) (in_bom yes) (on_board yes) (fields_autoplaced)
  (property "Reference" "D1" (id 0) (at 86.36 85.1534 90) (effects (font (size 1.27 1.27)) (justify right)))
  (property "Value" "5MM LED" (id 1) (at 86.36 87.6934 90) (effects (font (size 1.27 1.27)) (justify right)))
  (property "Footprint" "LED_THT:LED_D5.0mm" (id 2) (at 83.058 84.836 0) (effects (font (size 1.27 1.27)) hide))
  (property "Datasheet" "~" (id 3) (at 83.058 84.836 0) (effects (font (size 1.27 1.27)) hide))
  (property "Type" "Through-hole" (id 4) (at 83.058 84.836 0) (effects (font (size 1.27 1.27)) hide)) (pin "1") (pin "2"))

 (sheet_instances (path "" (page "1")))

)
